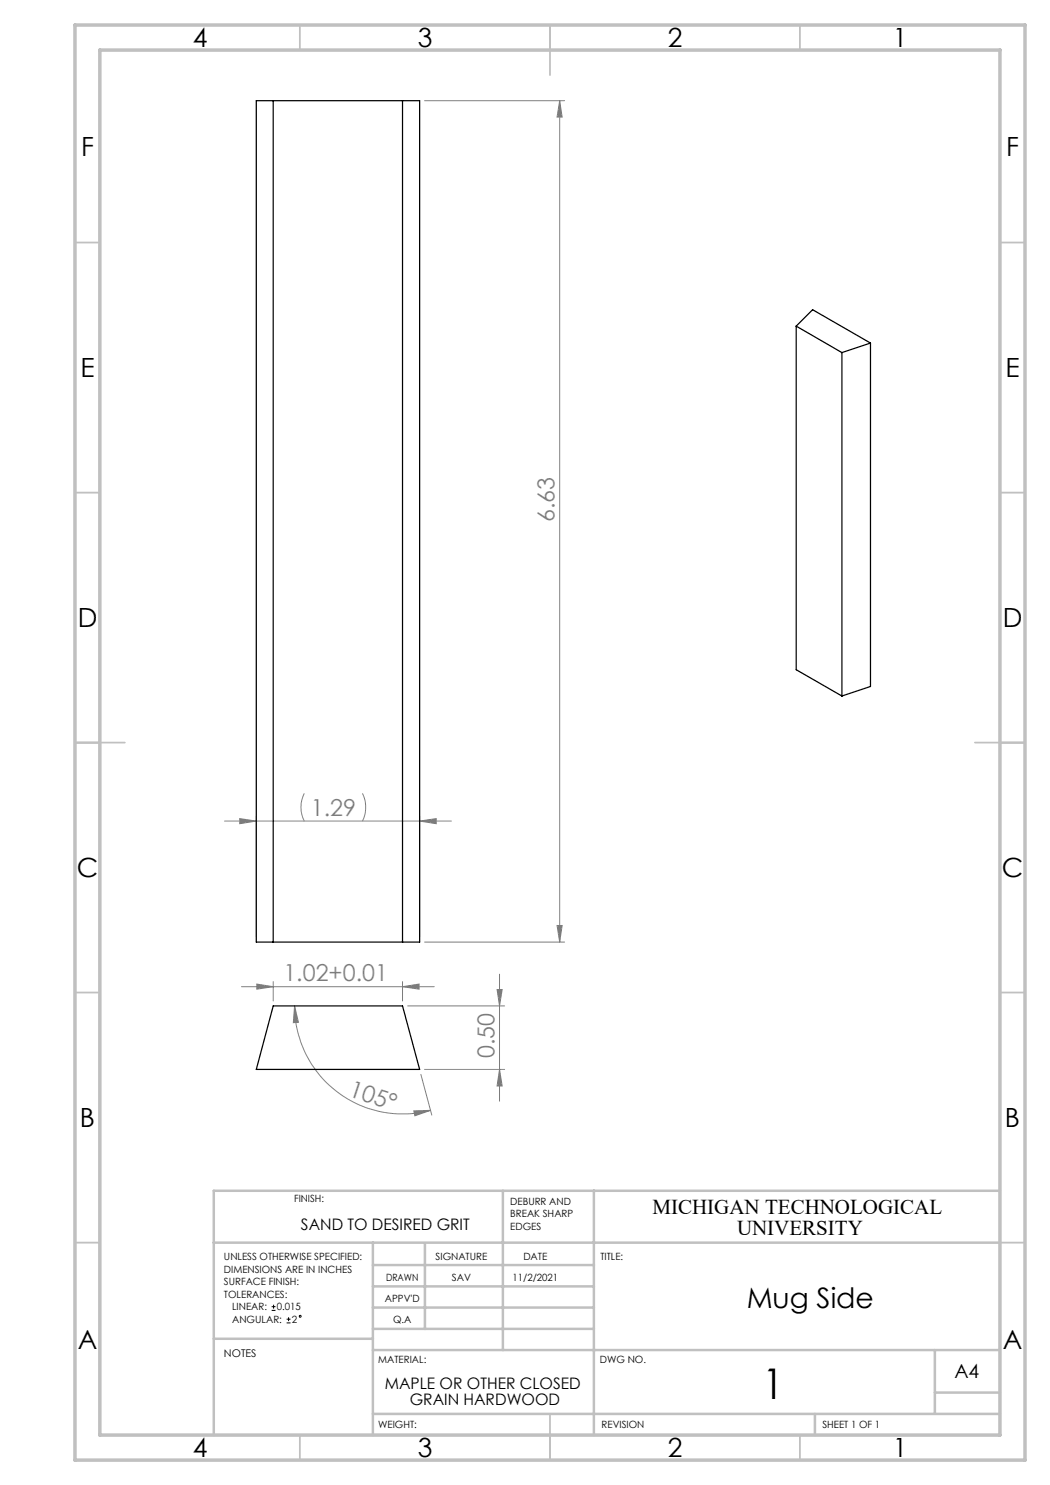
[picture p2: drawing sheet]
<svg xmlns="http://www.w3.org/2000/svg" width="210mm" height="297mm" viewBox="0 0 210 297" stroke-linecap="round" stroke-linejoin="round" font-family="sans-serif">
<g fill="none" stroke="#000" stroke-width=".2">
<path d="M54.3 262.1h.8M54.3 261.3h.8M54.7 260.9v.8M57.3 264.6h.8M57.3 263.8h.8M57.7 263.5v.7"/>
<circle cx="60" cy="263.3" r=".19"/>
</g>
<g fill="none" stroke="#808080" stroke-width=".2">
<path d="M84.9 20.1h28M111.9 20.1l.5 3.3h-1zM111.9 20.1v168.3M60.9 158.7a6.1 6.1 0 0 0 0 5.5M72.5 158.7a6.4 6.4 0 0 1 0 5.5M44.9 164.2h45.4M47.9 163.7l3.4 .5-3.4 .5zM51.3 163.2v24.2M83.9 164.2l3.3-.5v1zM83.9 163.2v24.2M48.3 197.3h38.6M51.4 196.8l3.2 .5-3.2 .5z"/>
<path d="M54.6 196.3v3.9M80.5 197.3l3.3-.5v1zM80.5 196.3v3.9M84.9 188.4h28M99.4 197.9h1l-.5 3.3zM99.9 194.8v25.4M111.4 185.1h1l-.5 3.3zM58.9 201.2l.8 3.3h-1zM58.9 201.2a21.6 21.6 0 0 0 27.2 20.9M81.5 201.2h19.4M84.2 214.9l2.2 8.1M84.9 213.9h16"/>
<path d="M99.9 213.9l.5 3.3h-1zM82.8 222.2l3.3-.1-3.1 1.1z"/>
</g>
<g fill="none" stroke="#c0c0c0" stroke-width=".35">
<path d="M60 5v5M110 5v10M160 5v5M15 48.5h5M200 48.5h5M15 98.5h5M200 98.5h5M15 148.5h10M195 148.5h10M15 198.5h5M200 198.5h5M15 248.5h5"/>
<path d="M200 248.5h5M60 287v5M110 282.8v9.2M160 287v5"/>
</g>
<g fill="none" stroke="#c0c0c0" stroke-width=".5">
<path d="M100.6 238.2v31.8M118.8 238.2v48.8M200 238.2h-157.2v48.8M42.8 248.5h157.2M74.6 257.3h44.2M74.6 253h44.2M74.6 248.5v38.5M85 248.8v17M42.8 267.8h31.8M74.6 265.8h44.2M74.6 261.5h44.2M74.6 270h125.4"/>
<path d="M187 270v12.8M187 278.5h13M74.6 282.8h125.4M163 282.8v4.2"/>
</g>
<path d="M15 5h190v287h-190zM20 10h180v277h-180z" fill="none" stroke="#c0c0c0" stroke-width=".7"/>
<g fill="#808080">
<path d="M47.9 163.7l3.4 .5-3.4 .5zM83.9 164.2l3.3-.5v1z"/>
<path d="M99.9 213.9l.5 3.3h-1zM99.4 197.9h1l-.5 3.3z"/>
<path d="M111.9 20.1l.5 3.3h-1zM111.4 185.1h1l-.5 3.3z"/>
<path d="M58.9 201.2l.8 3.3h-1zM82.8 222.2l3.3-.1-3.1 1.1z"/>
<path d="M51.4 196.8l3.2 .5-3.2 .5zM80.5 197.3l3.3-.5v1z"/>
</g>
<path d="M51.3 20.1h32.6v168.3h-32.6zM54.6 20.1v168.3M80.5 20.1v168.3M159.2 65.2l9.2 5.3M159.2 65.2l3.3-3.3 11.6 6.7M159.2 65.2v68.7l9.2 5.3M168.4 70.5v68.7M174.1 68.6l-5.7 1.9M174.1 68.6v68.7l-5.7 1.9M54.6 201.2h25.9l3.4 12.7h-32.6z" fill="none" stroke="#000" stroke-width=".25"/>
<text font-size="8.5" x="152.5" y="279.7">1</text>
<text font-size="5.6" x="149.3" y="261.5">Mug Side</text>
<g font-size="5.3">
<text x="38.5" y="9.5">4</text>
<text x="83.5" y="9.5">3</text>
<text x="133.6" y="9.5">2</text>
<text x="178.6" y="9.5">1</text>
<text x="16.2" y="31.2">F</text>
<text x="201.2" y="31.2">F</text>
<text x="16.1" y="75.5">E</text>
<text x="201.1" y="75.5">E</text>
<text x="15.5" y="125.5">D</text>
<text x="200.5" y="125.5">D</text>
<text x="15.4" y="175.5">C</text>
<text x="200.4" y="175.5">C</text>
<text x="16" y="225.5">B</text>
<text x="201" y="225.5">B</text>
<text x="15.5" y="269.8">A</text>
<text x="200.5" y="269.8">A</text>
<text x="38.5" y="291.5">4</text>
<text x="83.5" y="291.5">3</text>
<text x="133.6" y="291.5">2</text>
<text x="178.6" y="291.5">1</text>
</g>
<g font-size="4.7" fill="#808080">
<text x="110.9" y="104.5" transform="rotate(-90 110.9 104.5)">6.63</text>
<text x="62.2" y="163.2">1.29</text>
<text x="56.7" y="196.3">1.02+0.01</text>
<text x="98.9" y="211.6" transform="rotate(-90 98.9 211.6)">0.50</text>
<text x="69.6" y="219.2" transform="rotate(18 69.6 219.2)">105°</text>
</g>
<g font-size="4.2">
<text x="130.5" y="242.8">MICHIGAN TECHNOLOGICAL</text>
<text x="147.4" y="247">UNIVERSITY</text>
</g>
<text font-size="3.9" x="190.9" y="275.5">A4</text>
<g font-size="3.2">
<text x="60.2" y="245.9">SAND TO DESIRED GRIT</text>
<text x="77" y="277.9">MAPLE OR OTHER CLOSED</text>
<text x="81.9" y="281.1">GRAIN HARDWOOD</text>
</g>
<text font-size="2.1" x="44.8" y="271.4">NOTES</text>
<g font-size="2">
<text x="58.8" y="240.5">FINISH:</text>
<text x="102.1" y="240.9">DEBURR AND</text>
<text x="102.1" y="243.4">BREAK SHARP</text>
<text x="102.1" y="245.9">EDGES</text>
<text x="87.1" y="251.9">SIGNATURE</text>
<text x="104.7" y="251.9">DATE</text>
<text x="120.1" y="251.9">TITLE:</text>
<text x="44.8" y="252.1">UNLESS OTHERWISE SPECIFIED:</text>
<text x="44.8" y="254.6">DIMENSIONS ARE IN INCHES</text>
<text x="44.8" y="257.1">SURFACE FINISH:</text>
<text x="77.2" y="256.1">DRAWN</text>
<text x="90.4" y="256.1">SAV</text>
<text x="102.5" y="256.1">11/2/2021</text>
<text x="44.8" y="259.6">TOLERANCES:</text>
<text x="46.4" y="262.1">LINEAR:</text>
<text x="55.4" y="262.1">0.015</text>
<text x="77" y="260.3">APPV'D</text>
<text x="46.4" y="264.6">ANGULAR:</text>
<text x="58.4" y="264.6">2</text>
<text x="78.6" y="264.6">Q.A</text>
<text x="75.6" y="272.5">MATERIAL:</text>
<text x="120" y="272.5">DWG NO.</text>
<text x="75.6" y="285.5">WEIGHT:</text>
<text x="120.3" y="285.5">REVISION</text>
<text x="164.5" y="285.6">SHEET 1 OF 1</text>
</g>
</svg>
